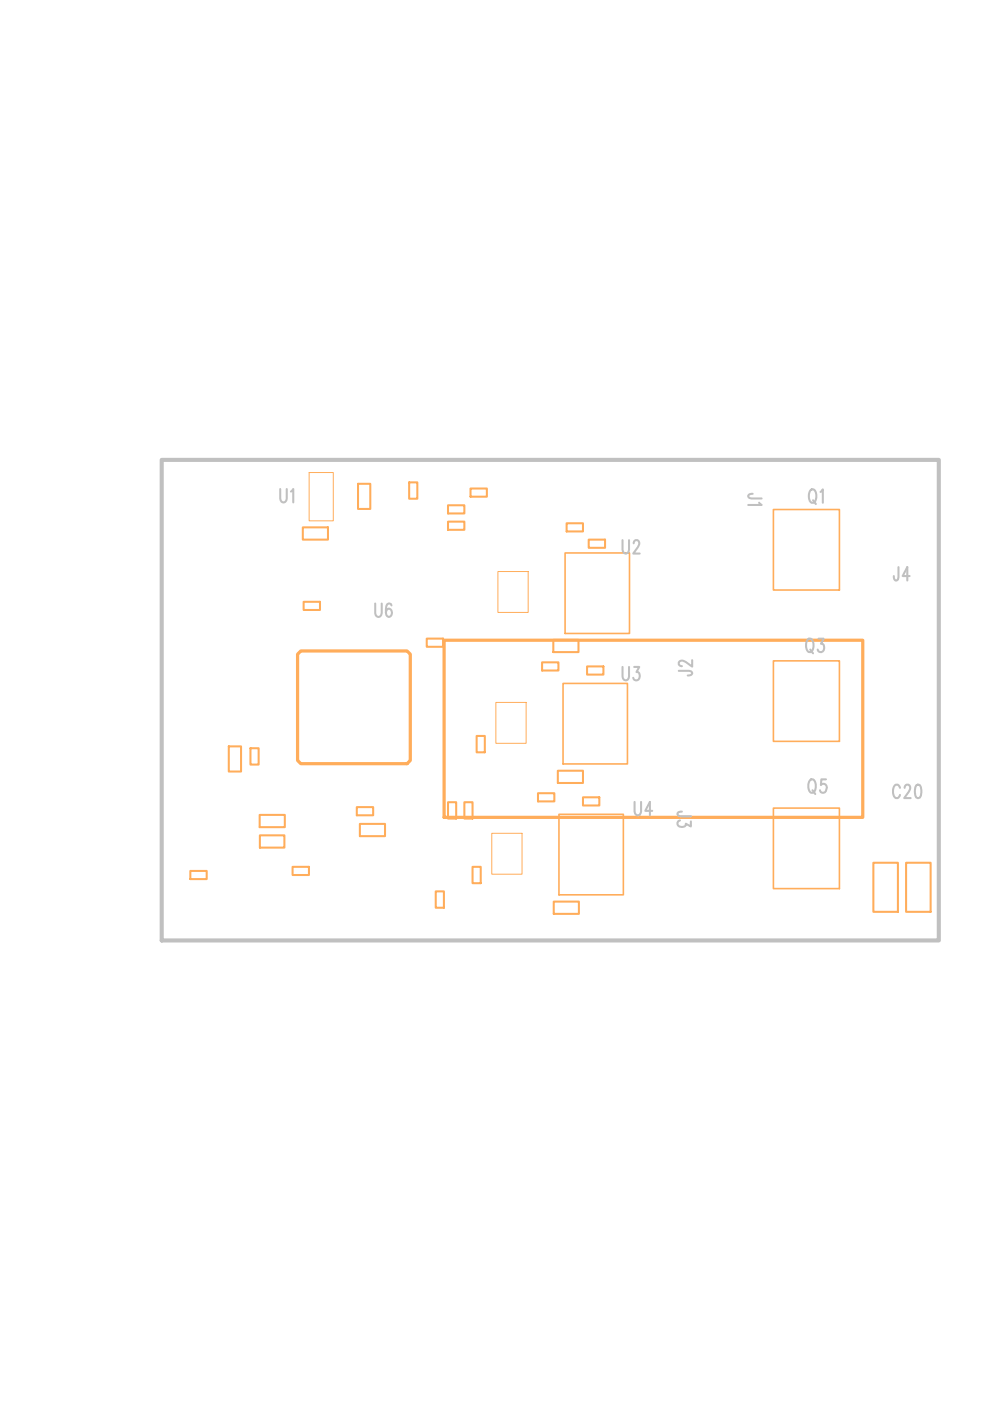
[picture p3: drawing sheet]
<svg xmlns="http://www.w3.org/2000/svg" width="210mm" height="297mm" viewBox="0 0 210 297" stroke-linecap="round" stroke-linejoin="round" font-family="sans-serif">
<path d="M34.3 97.5h164.7v101.9h-164.7z" fill="none" stroke="#c0c0c0" stroke-width=".87"/>
<g fill="none" stroke="#ffad5b" stroke-width=".43">
<path d="M64.2 111.8h5.3v2.6h-5.3zM75.9 102.6h2.6v5.3h-2.6zM86.7 102.3h1.8v3.4h-1.8zM95 110.6h3.5v1.7h-3.5zM95 107.1h3.5v1.8h-3.5zM99.8 103.6h3.4v1.7h-3.4zM120.1 110.9h3.5v1.8h-3.5zM124.8 114.4h3.5v1.7h-3.5zM64.4 127.6h3.4v1.7h-3.4zM90.5 135.4h3.4v1.7h-3.4zM117.3 135.7h5.4v2.6h-5.4zM48.5 158.2h2.6v5.4h-2.6z"/>
<path d="M53.1 158.6h1.7v3.5h-1.7zM101.1 156h1.7v3.5h-1.7zM114.9 140.4h3.5v1.8h-3.5zM124.5 141.3h3.4v1.7h-3.4zM55.1 172.8h5.3v2.6h-5.3zM55.1 177.1h5.2v2.6h-5.2zM75.7 171.1h3.4v1.8h-3.4zM76.3 174.7h5.3v2.6h-5.3zM95 170.1h1.7v3.5h-1.7zM98.5 170.1h1.7v3.5h-1.7zM114.1 168.2h3.4v1.7h-3.4zM118.3 163.4h5.3v2.6h-5.3z"/>
<path d="M123.6 169h3.5v1.8h-3.5zM40.4 184.7h3.4v1.7h-3.4zM62 183.8h3.5v1.7h-3.5zM92.4 189h1.7v3.5h-1.7zM100.2 183.8h1.7v3.5h-1.7zM117.4 191.2h5.3v2.6h-5.3zM185.2 182.9h5.2v10.4h-5.2zM192.1 182.9h5.2v10.4h-5.2z"/>
</g>
<path d="M63.1 138.7l.7-.7h22.5l.7 .7v22.5l-.7 .7h-22.5l-.7-.7zM94.2 135.7h88.7v37.6h-88.7z" fill="none" stroke="#ffad5b" stroke-width=".68"/>
<path d="M119.8 117.2h13.7v17.1h-13.7zM164 108h14v17.1h-14zM119.4 144.9h13.6v17.1h-13.6zM164 140.1h14v17.1h-14zM118.5 172.6h13.7v17.1h-13.7zM164 171.3h14v17.1h-14z" fill="none" stroke="#ffad5b" stroke-width=".34"/>
<path d="M65.5 100.2h5.2v10.2h-5.2zM105.6 121.2h6.4v8.6h-6.4zM105.1 148.9h6.5v8.7h-6.5zM104.3 176.7h6.4v8.6h-6.4z" fill="none" stroke="#ffad5b" stroke-width=".21"/>
<g font-size="4.3" fill="#c0c0c0">
<text x="59.4" y="106.5">U1</text>
<text x="158.6" y="104.7" transform="rotate(90 158.6 104.7)">J1</text>
<text x="171.5" y="106.6">Q1</text>
<text x="132" y="117.4">U2</text>
<text x="189.5" y="123.1">J4</text>
<text x="79.6" y="130.8">U6</text>
<text x="146.8" y="143.2" transform="rotate(-90 146.8 143.2)">J2</text>
<text x="170.9" y="138.3">Q3</text>
<text x="132" y="144.2">U3</text>
<text x="134.5" y="172.9">U4</text>
<text x="143.6" y="172.1" transform="rotate(90 143.6 172.1)">J3</text>
<text x="171.4" y="168.1">Q5</text>
<text x="189.3" y="169.2">C20</text>
</g>
</svg>
